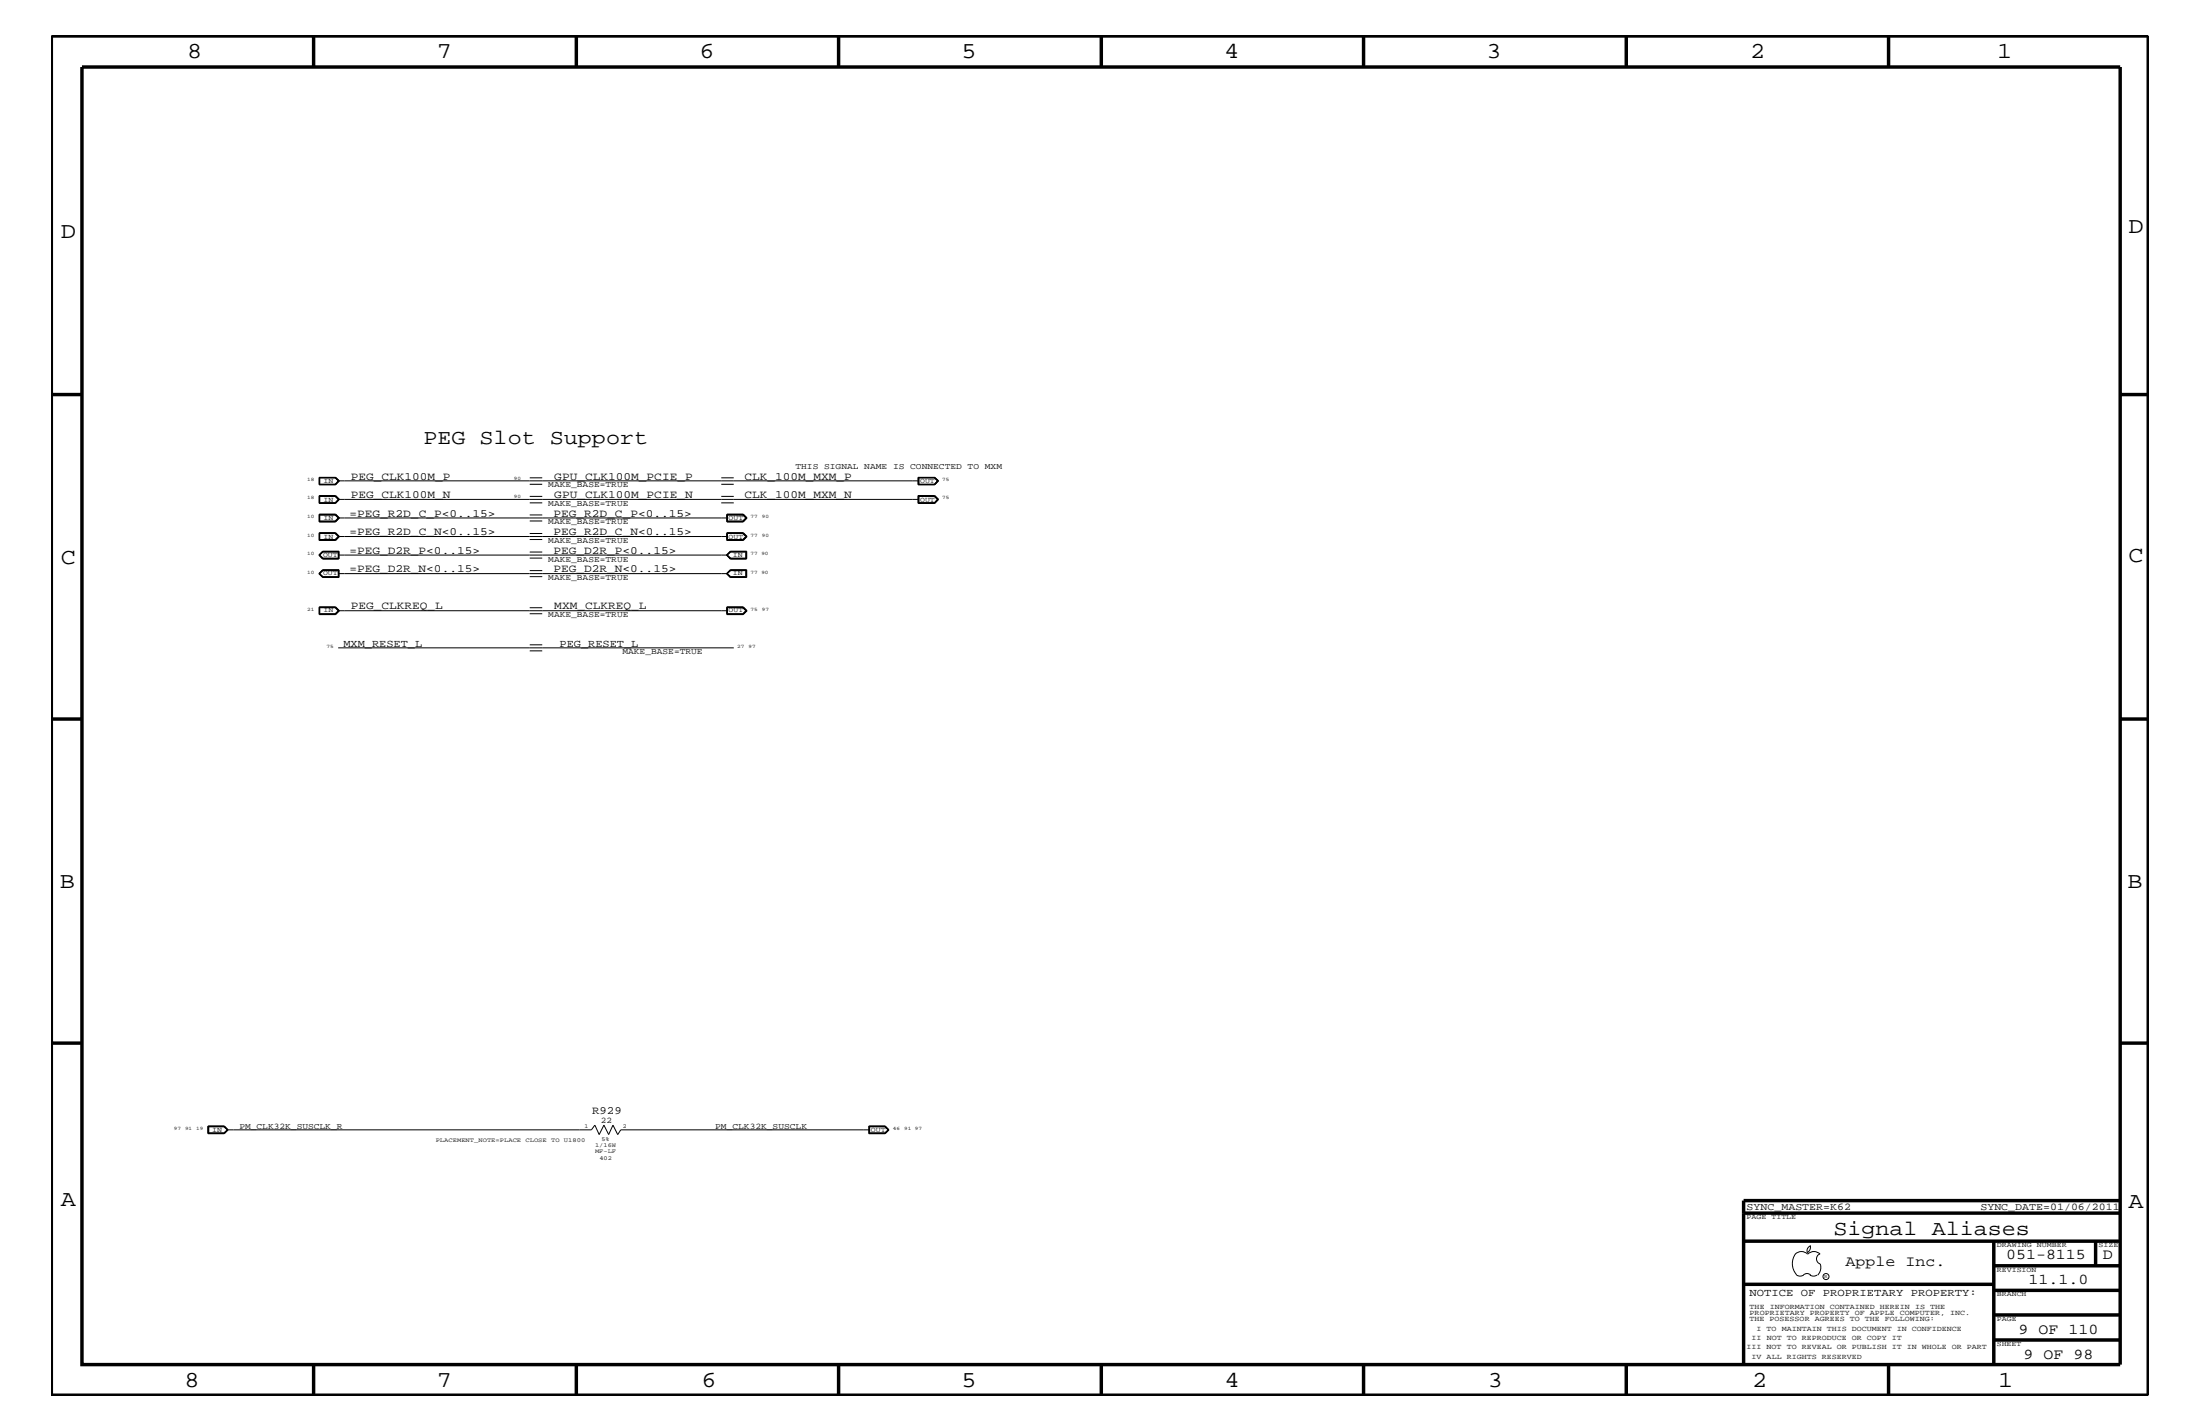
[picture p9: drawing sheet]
<svg xmlns="http://www.w3.org/2000/svg" width="432mm" height="279mm" viewBox="0 0 432 279" stroke-linecap="round" stroke-linejoin="round" font-family="sans-serif">
<g fill="none" stroke="#000" stroke-width=".2">
<path d="M62.7 97.3h3.2l.6 .7-.6 .7M62.7 97.2h3.2l.7 .8-.7 .7h-3.2zM62.7 93.8h3.1l.7 .5-.7 .7M62.7 97.4h3.1l.7 .6-.7 .7M62.7 97.4h3.1l.6 .6M62.7 93.8h3.1l.6 .5M62.7 97.4v1.3h3.1M62.7 93.8v1.2h3.1M65.9 93.7l.6 .6-.6 .8M65.9 93.7h-3.2v1.4h3.2M65.9 93.7l.7 .6-.7 .8M66.4 98h113.9"/>
<path d="M66.4 94.3h113.9M66.4 94.3l-.6 .7M66.4 98l-.6 .7M104 98.7h2.4M104 97.4h2.4M104 95h2.4M104 93.8h2.4M141.6 98.7h2.4M141.6 97.4h2.4M141.6 95h2.4M141.6 93.8h2.4M180.2 97.2h3.3l.7 .8-.7 .7h-3.3z"/>
<path d="M180.3 98.7v-1.4h3.2l.6 .7-.6 .7M180.3 93.7v1.4M183.4 97.4h-3.1v1.3h3.1M183.4 93.8h-3.1v1.2h3.1M183.4 93.8l.7 .5-.7 .7M183.4 97.4l.7 .6-.7 .7M183.4 93.8l.6 .5-.6 .7M183.4 97.4l.6 .6-.6 .7M183.5 93.7h-3.3v1.4h3.3M183.5 93.7l.7 .6-.7 .8M183.5 93.7l.6 .6-.6 .8M62.6 112.6l.7-.8h3.2v1.5h-3.2z"/>
<path d="M62.7 104.6h3.2l.6 .7-.6 .7M62.7 101h3.2l.6 .6-.6 .8M62.7 119.2h3.2l.6 .6-.6 .7h-3.2M62.7 108.9l.6 .7h3.2M62.7 108.9l.6 .8M62.7 104.5h3.2l.7 .8-.7 .7h-3.2zM62.7 100.9h3.2l.7 .7-.7 .8h-3.2zM62.7 119.1h3.2l.7 .7-.7 .8h-3.2zM62.7 108.9l.6-.7h3.2v1.5M62.7 112.6l.6-.7h3.2v1.3h-3.2zM62.7 108.9l.7-.6h3v1.2h-3zM62.7 112.6l.7-.6h3v1.1h-3z"/>
<path d="M62.7 104.7h3.1l.6 .6M62.7 101h3.1l.6 .6M62.7 119.2h3.1l.6 .6M62.7 101h3.1l.7 .6-.7 .7h-3.1zM62.7 104.7h3.1l.7 .6-.7 .6h-3.1zM62.7 119.2v1.3M63.3 108.1h3.2v1.6h-3.2l-.7-.8zM65.8 119.2l.7 .6-.7 .7M66.4 105.3h76.3M66.4 101.6h76.3M66.4 108.9h76.3M66.4 112.6h76.3"/>
<path d="M66.4 119.8h76.3M66.4 105.3l-.6 .6h-3.1M66.4 101.6l-.6 .6h-3.1M66.4 119.8l-.6 .6h-3.1M104 105.9h2.4M104 104.7h2.4M104 102.2h2.4M104 101h2.4M104 109.5h2.4M104 108.3h2.4M104 113.1h2.4M104 112h2.4"/>
<path d="M104 119.2h2.4M142.6 108.9l.7-.8h3.3v1.6h-3.3zM142.7 100.9h3.2l.7 .7-.7 .8h-3.2zM142.7 104.5h3.2l.7 .8-.7 .7h-3.2zM142.7 119.1h3.2l.7 .7-.7 .8h-3.2zM142.7 108.9l.6-.7h3.2v1.5M142.7 108.9l.6 .8M142.7 108.9l.6 .7h3.2M142.7 104.6h3.2l.7 .7-.7 .7M142.7 101h3.2l.7 .6-.7 .8M142.7 119.2h3.2l.7 .6-.7 .7h-3.2M142.7 119.2h3.1l.6 .6-.6 .6h-3.1"/>
<path d="M142.7 104.7h3.1l.7 .6-.7 .6h-3.1zM142.7 101h3.1l.7 .6-.7 .7h-3.1zM142.7 119.2v1.3M142.7 108.9l.7-.6h3v1.2h-3zM142.7 112.6l.7-.6h3v1.1h-3zM143.3 111.9h3.2v1.3h-3.2l-.6-.6zM143.3 111.8h3.3v1.5h-3.3l-.7-.7zM145.8 119.2l.7 .6-.7 .7M145.8 104.7l.6 .6-.6 .6h-3.1M145.8 101l.6 .6-.6 .6h-3.1M66.4 127.1h77.6M104 120.4h2.4"/>
<path d="M104 127.7h2.4M104 126.5h2.4M40.8 222.4h3.2M40.8 220.9h3.2l.8 .8-.8 .7h-3.2zM40.8 221h3.2M40.9 221v1.4M41 221.1h2.9l.7 .6-.7 .6h-2.9zM44 221l.7 .7-.7 .7M44 221l.6 .7M44.6 221.7h71.5l.7-.9 .8 1.8 .9-1.8 1 1.8 .8-1.8 .9 1.8 .6-.9h48.9M44.6 221.7l-.6 .7M170.5 220.9h3.2l.8 .8-.8 .7h-3.2z"/>
<path d="M170.7 221.1h3l.6 .6-.6 .6h-3zM173.7 221h-3.1v1.4h3.1M173.7 221l.7 .7-.7 .7M173.7 221l.6 .7M174.3 221.7l-.6 .7M352.3 246.1a1.69 1.69 0 0 1 2.5 0M352.4 246a3.3 3.3 0 0 0 .2 4.1M352.6 250.2l.7 .2 .7-.2M354 250.2l.7-.3 .7 .3M354.8 246.1a1.69 1.69 0 0 1 2.4 0M355.2 250.2l.7 .2 .7-.2M355.3 244.4v.3a1.18 1.18 0 0 1-.6 1.1"/>
<path d="M355.4 244.4a.99 .99 0 0 0-.6 1.4M357.2 246a1.04 1.04 0 0 0-.7 1 1.04 1.04 0 0 0 .7 1M357.3 248l.1 .7a2.11 2.11 0 0 1-.6 1.5"/>
<circle cx="358.4" cy="250.5" r=".59"/>
</g>
<g fill="none" stroke="#000" stroke-width=".68" stroke-linecap="butt">
<path d="M10.1 7.1h411.5v266.7h-411.5zM16.1 13.2h400v254.5h-400zM61.6 7.1v6.1M113.1 7.1v6.1M164.6 7.1v6.1M216.2 7.1v6.1M267.6 7.1v6.1M319.2 7.1v6.1M370.7 7.1v6.1M10.1 77.4h6M416.1 77.4h5.5M10.1 141.1h6"/>
<path d="M416.1 141.1h5.5M10.1 204.7h6M416.1 204.7h5.5M342.2 238h73.9M416.1 235.6h-73.9v32.1M342.2 252h49.1M342.2 243.5h73.9M391.3 258h24.8M391.3 253.2h24.8M391.3 248.4h24.8M391.3 243.5v24.2M411.3 243.5v4.9"/>
<path d="M61.6 267.7v6.1M113.1 267.7v6.1M164.6 267.7v6.1M216.2 268v5.8M267.6 267.7v6.1M319.2 267.7v6.1M370.7 267.7v6.1M391.3 262.9h24.8"/>
</g>
<g font-size="4.5">
<text x="36.7" y="11.5">8</text>
<text x="85.8" y="11.5">7</text>
<text x="137.3" y="11.5">6</text>
<text x="188.7" y="11.5">5</text>
<text x="240.3" y="11.5">4</text>
<text x="291.8" y="11.5">3</text>
<text x="343.5" y="11.5">2</text>
<text x="392" y="11.5">1</text>
<text x="11.9" y="46.8">D</text>
<text x="417.8" y="45.7">D</text>
<text x="11.9" y="110.6">C</text>
<text x="417.7" y="110.3">C</text>
<text x="11.8" y="174.3">B</text>
<text x="417.6" y="174.2">B</text>
<text x="11.9" y="236.7">A</text>
<text x="417.7" y="237.1">A</text>
<text x="36.2" y="272.1">8</text>
<text x="85.8" y="272.1">7</text>
<text x="137.7" y="272.1">6</text>
<text x="188.7" y="272.1">5</text>
<text x="240.4" y="272.1">4</text>
<text x="292" y="272.1">3</text>
<text x="343.9" y="272.1">2</text>
<text x="392.2" y="272.1">1</text>
</g>
<g font-size="4.1">
<text x="83.1" y="87.1">PEG Slot Support</text>
<text x="359.8" y="242.3">Signal Aliases</text>
</g>
<g font-size="3">
<text x="362.2" y="248.4">Apple Inc.</text>
<text x="393.7" y="247.1">051-8115</text>
<text x="398.1" y="252">11.1.0</text>
<text x="412.7" y="247.1">D</text>
<text x="396.2" y="261.6">9 OF 110</text>
<text x="397.2" y="266.6">9 OF 98</text>
</g>
<g font-size="2.2">
<text x="68.8" y="94.2">PEG_CLK100M_P</text>
<text x="108.8" y="94.2">GPU_CLK100M_PCIE_P</text>
<text x="146.1" y="94.2">CLK_100M_MXM_P</text>
<text x="68.6" y="101.4">=PEG_R2D_C_P&lt;0..15&gt;</text>
<text x="68.8" y="97.7">PEG_CLK100M_N</text>
<text x="108.6" y="101.4">PEG_R2D_C_P&lt;0..15&gt;</text>
<text x="108.8" y="97.7">GPU_CLK100M_PCIE_N</text>
<text x="146.1" y="97.7">CLK_100M_MXM_N</text>
<text x="68.6" y="105">=PEG_R2D_C_N&lt;0..15&gt;</text>
<text x="108.6" y="105">PEG_R2D_C_N&lt;0..15&gt;</text>
<text x="68.6" y="108.7">=PEG_D2R_P&lt;0..15&gt;</text>
<text x="68.6" y="112.3">=PEG_D2R_N&lt;0..15&gt;</text>
<text x="108.6" y="108.7">PEG_D2R_P&lt;0..15&gt;</text>
<text x="108.6" y="112.3">PEG_D2R_N&lt;0..15&gt;</text>
<text x="68.8" y="119.6">PEG_CLKREQ_L</text>
<text x="108.8" y="119.6">MXM_CLKREQ_L</text>
<text x="116.2" y="218.6">R929</text>
</g>
<g font-size="2.1">
<text x="67.4" y="126.9">MXM_RESET_L</text>
<text x="109.8" y="126.9">PEG_RESET_L</text>
<text x="343.4" y="254.4">NOTICE OF PROPRIETARY PROPERTY:</text>
</g>
<g font-size="2">
<text x="342.8" y="237.4">SYNC_MASTER=K62</text>
<text x="388.7" y="237.4">SYNC_DATE=01/06/2011</text>
</g>
<g font-size="1.7">
<text x="107.6" y="95.6">MAKE_BASE=TRUE</text>
<text x="156.1" y="92">THIS SIGNAL NAME IS CONNECTED TO MXM</text>
<text x="107.6" y="99.3">MAKE_BASE=TRUE</text>
<text x="107.6" y="102.9">MAKE_BASE=TRUE</text>
<text x="107.6" y="106.5">MAKE_BASE=TRUE</text>
<text x="107.6" y="110.2">MAKE_BASE=TRUE</text>
<text x="107.6" y="113.7">MAKE_BASE=TRUE</text>
<text x="107.6" y="121">MAKE_BASE=TRUE</text>
<text x="122.2" y="128.3">MAKE_BASE=TRUE</text>
<text x="47" y="221.4">PM_CLK32K_SUSCLK_R</text>
<text x="117.9" y="220.3">22</text>
<text x="140.4" y="221.4">PM_CLK32K_SUSCLK</text>
</g>
<g font-size="1.4">
<text x="63.5" y="94.8">IN</text>
<text x="180.6" y="94.8">OUT</text>
<text x="63.5" y="98.4">IN</text>
<text x="180.6" y="98.4">OUT</text>
<text x="63.5" y="102.1">IN</text>
<text x="63.5" y="105.7">IN</text>
<text x="143" y="105.7">OUT</text>
<text x="143" y="102.1">OUT</text>
<text x="63.4" y="109.3">OUT</text>
<text x="63.4" y="112.9">OUT</text>
<text x="143.8" y="109.3">IN</text>
<text x="143.8" y="112.9">IN</text>
<text x="63.5" y="120.2">IN</text>
<text x="143" y="120.2">OUT</text>
<text x="41.7" y="222">IN</text>
<text x="170.9" y="222">OUT</text>
<text x="342.8" y="239.2">PAGE TITLE</text>
<text x="391.9" y="244.7">DRAWING NUMBER</text>
<text x="411.9" y="244.7">SIZE</text>
<text x="391.9" y="249.5">REVISION</text>
<text x="343.4" y="256.8">THE INFORMATION CONTAINED HEREIN IS THE</text>
<text x="391.9" y="254.4">BRANCH</text>
<text x="343.4" y="259.3">THE POSESSOR AGREES TO THE FOLLOWING:</text>
<text x="343.4" y="258">PROPRIETARY PROPERTY OF APPLE COMPUTER, INC.</text>
<text x="343.8" y="262.9">II NOT TO REPRODUCE OR COPY IT</text>
<text x="344.8" y="261.1">I TO MAINTAIN THIS DOCUMENT IN CONFIDENCE</text>
<text x="391.9" y="259.3">PAGE</text>
<text x="342.8" y="264.7">III NOT TO REVEAL OR PUBLISH IT IN WHOLE OR PART</text>
<text x="343.8" y="266.6">IV ALL RIGHTS RESERVED</text>
<text x="391.9" y="264.1">SHEET</text>
</g>
<g font-size="1.2">
<text x="114.7" y="221.3">1</text>
<text x="122.3" y="221.3">2</text>
<text x="85.5" y="224.1">PLACEMENT_NOTE=PLACE</text>
<text x="103.1" y="224.1">CLOSE</text>
<text x="108.2" y="224.1">TO</text>
<text x="110.7" y="224.1">U1800</text>
<text x="116.8" y="225.1">1/16W</text>
<text x="116.8" y="226.3">MF-LF</text>
<text x="117.6" y="227.5">402</text>
<text x="118.1" y="223.9">5%</text>
</g>
<g font-size="1">
<text x="60.3" y="94.3">18</text>
<text x="100.8" y="94.2">90</text>
<text x="184.9" y="94.3">75</text>
<text x="60.3" y="101.6">10</text>
<text x="60.3" y="98">18</text>
<text x="100.8" y="97.7">90</text>
<text x="147.3" y="101.6">77</text>
<text x="149.5" y="101.6">90</text>
<text x="184.9" y="98">75</text>
<text x="60.3" y="105.3">10</text>
<text x="147.3" y="105.3">77</text>
<text x="149.5" y="105.3">90</text>
<text x="60.3" y="108.9">10</text>
<text x="60.3" y="112.6">10</text>
<text x="147.3" y="108.9">77 90</text>
<text x="147.3" y="112.6">77 90</text>
<text x="60.3" y="119.8">21</text>
<text x="147.3" y="119.8">75</text>
<text x="149.5" y="119.8">97</text>
<text x="64.1" y="127.1">75</text>
<text x="144.7" y="127.1">27</text>
<text x="146.9" y="127.1">97</text>
<text x="34.1" y="221.7">97</text>
<text x="36.3" y="221.7">91</text>
<text x="38.5" y="221.7">19</text>
<text x="175.3" y="221.7">46</text>
<text x="177.5" y="221.7">91 97</text>
<text x="358.1" y="250.7">R</text>
</g>
</svg>
